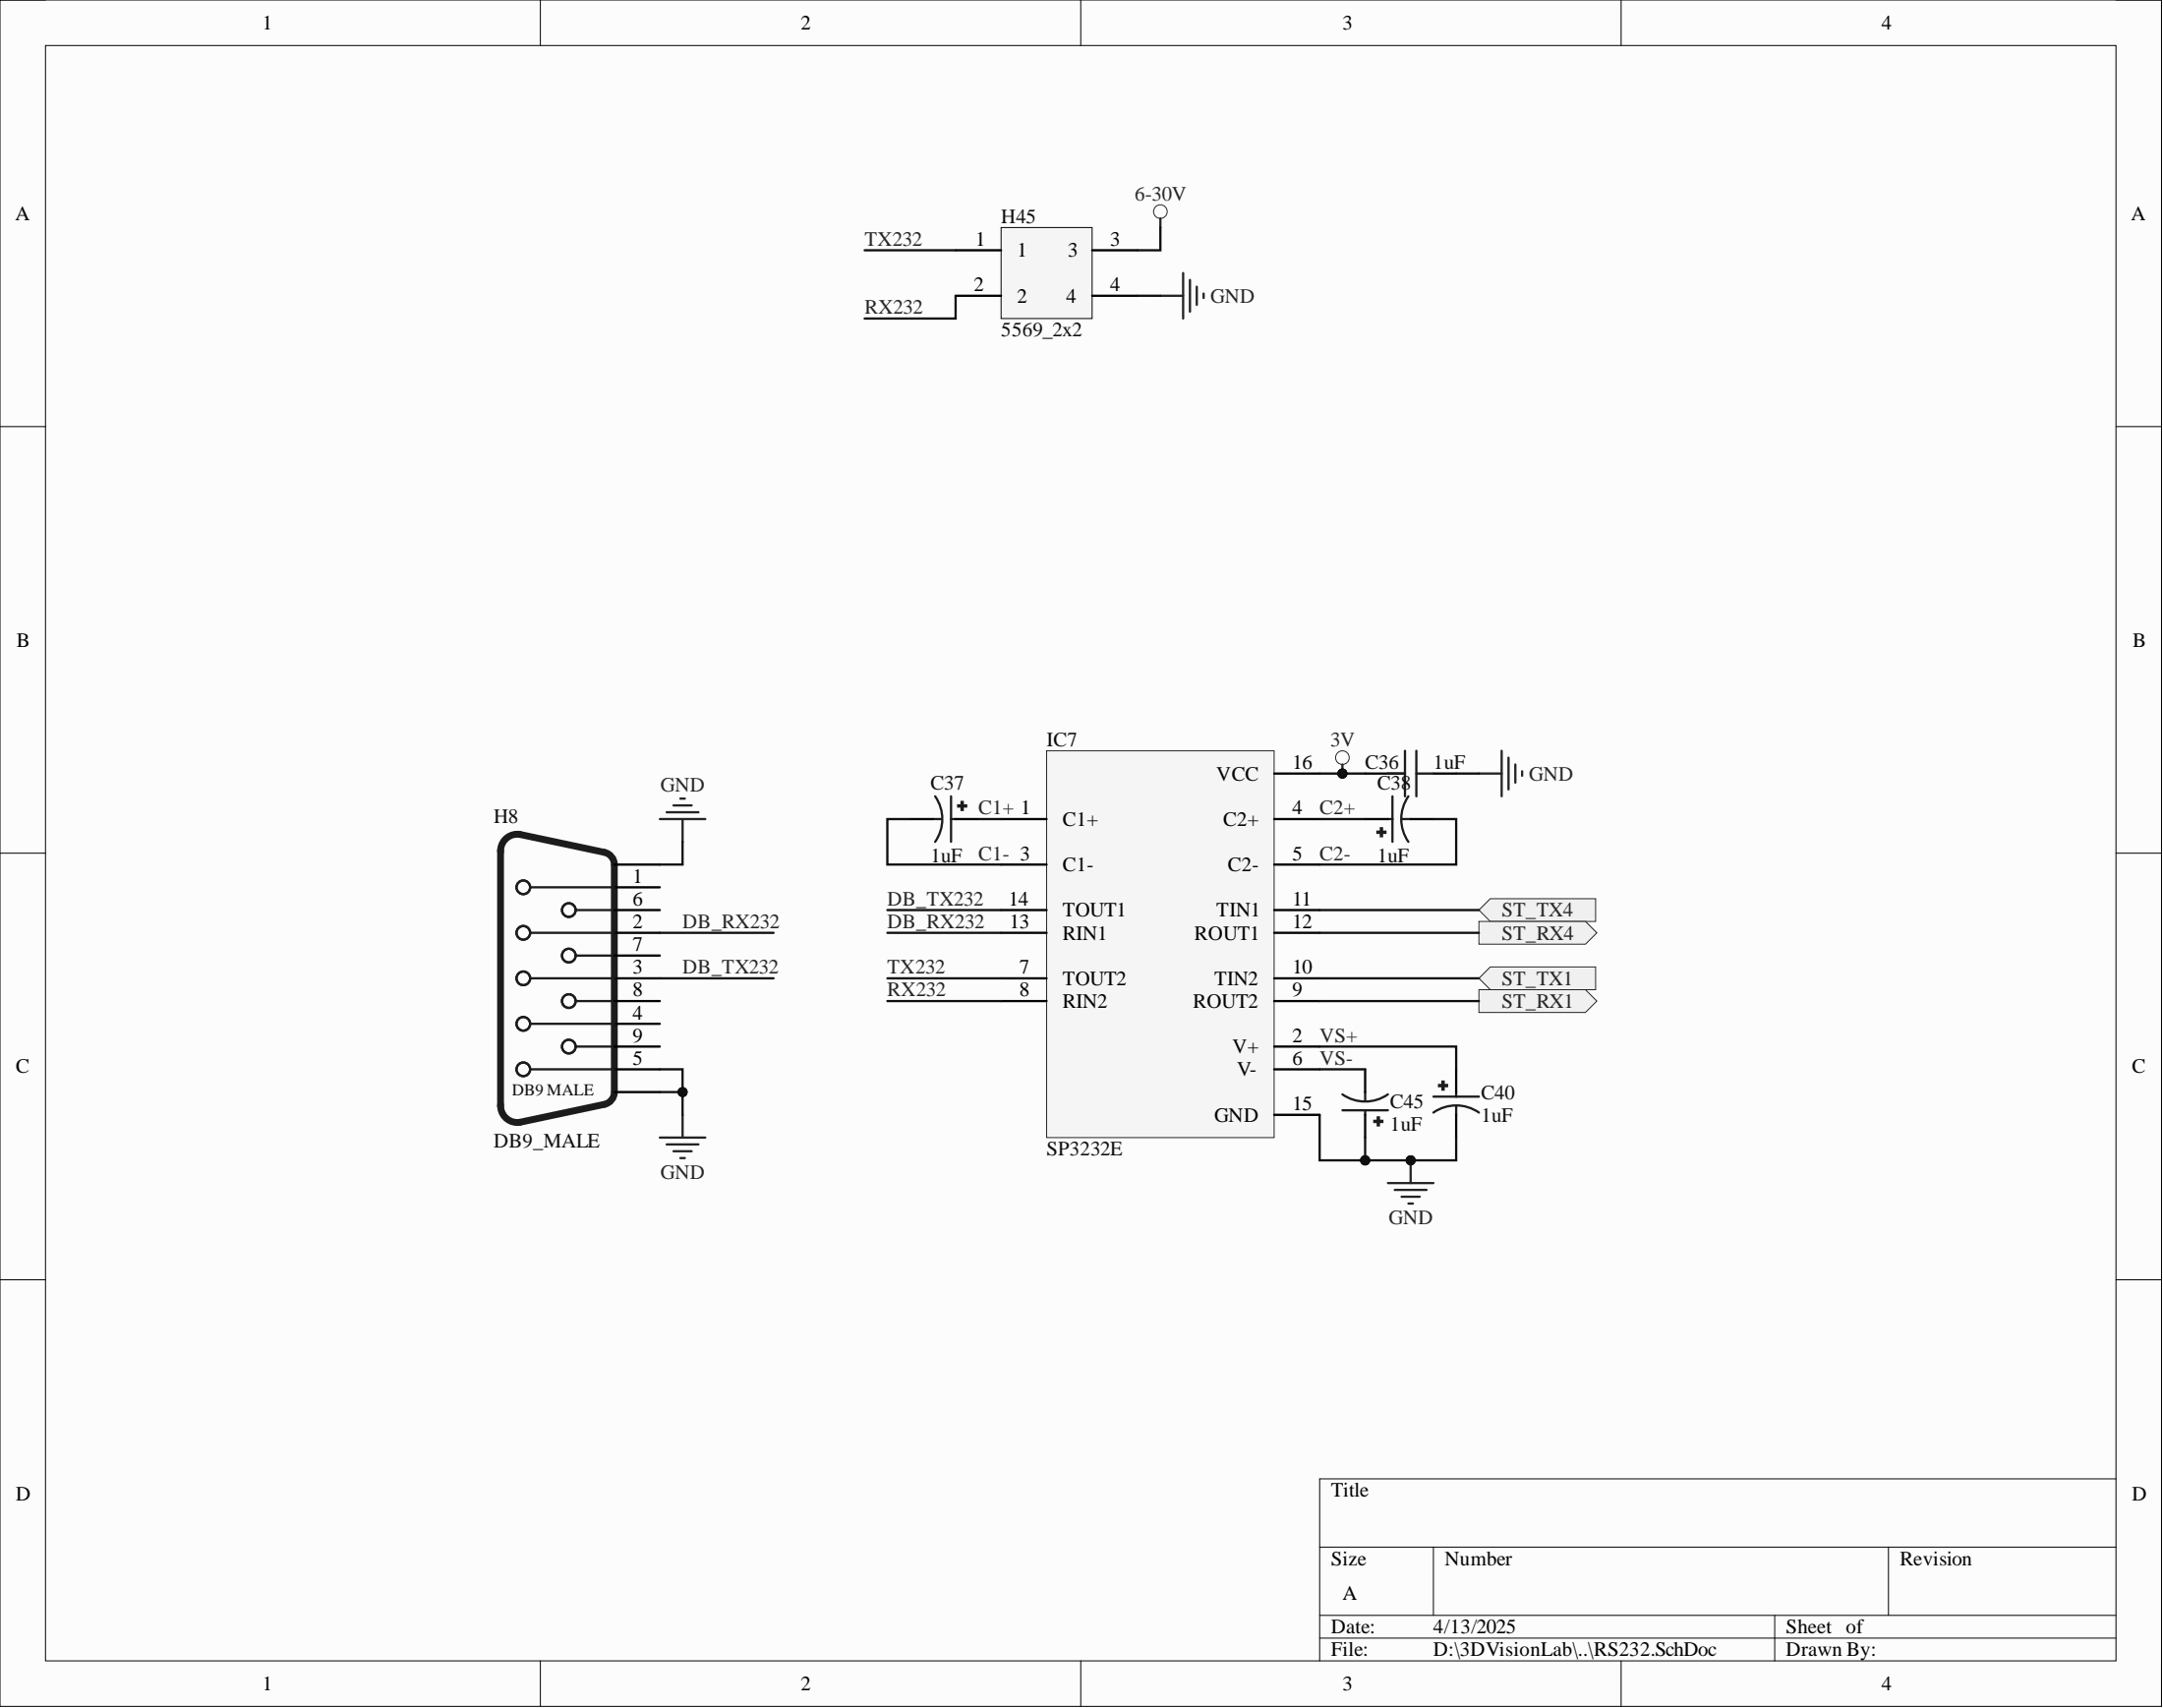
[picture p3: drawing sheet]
<svg xmlns="http://www.w3.org/2000/svg" width="241mm" height="190mm" viewBox="0 0 241 190" stroke-linecap="round" stroke-linejoin="round" font-family="sans-serif">
<path d="M0 0h241.1v190.3h-241.1z" fill-rule="evenodd" fill="#fcfcfc"/>
<path d="M0 0h241.1v190.3h-241.1z" fill="none" stroke="#000" stroke-width=".11"/>
<path d="M5.1 5.1h231v180.1h-231z" fill-rule="evenodd" fill="#fcfcfc"/>
<g fill="none" stroke="#000" stroke-width=".11">
<path d="M0 0h5.1M5.1 5.1h231v180.1h-231zM60.3 0v5.1M120.6 0v5.1M180.8 0v5.1M236.1 0h5v5.1M0 47.6h5.1M236.1 47.6h5M0 95.2h5.1M236.1 95.2h5M0 142.7h5.1M236.1 142.7h5"/>
<path d="M147.2 172.6h88.9M159.9 172.6v7.6M210.7 172.6v7.6M236.1 164.9h-88.9v20.3M60.3 185.2v5.1M120.6 185.2v5.1M147.2 180.2h88.9M147.2 182.7h88.9M180.8 185.2v5.1M198 180.2v5M241.1 185.2v5.1"/>
</g>
<path d="M111.7 25.4h10.1v10.1h-10.1z" fill-rule="evenodd" fill="#f5f5f5"/>
<path d="M111.7 25.4h10.1v10.1h-10.1z" fill="none" stroke="#000" stroke-width=".11"/>
<path d="M106.6 27.9h5.1M106.6 33h5.1M121.8 27.9h5.1M121.8 33h5.1M152.3 86.3h2.5M159.9 86.3h2.5" fill="none" stroke="#000" stroke-width=".25"/>
<path d="M129.5 33h2.5M132 30.5v5M132.7 31.2v3.6M133.5 32v2M134.3 32.7v.5M149.8 85.3v1M165 86.3h2.5M167.5 83.7v5.1M168.3 84.5v3.6M169 85.3v2M169.8 86v.5" fill="none" stroke="#262626" stroke-width=".25"/>
<path d="M154.8 86.3h1.9M156.7 83.7v5.1M158 83.7v5.1M158 86.3h1.9" fill="none" stroke="#1c1c1c" stroke-width=".25"/>
<circle cx="149.8" cy="84.5" r=".76" fill="none" stroke="#262626" stroke-width=".11"/>
<circle cx="149.8" cy="86.3" r=".51" fill="#0e0e0e"/>
<circle cx="149.8" cy="86.3" r=".51" fill="none" stroke="#0e0e0e" stroke-width=".11"/>
<path d="M154.8 132h5.1M155.6 132.7h3.5M156.4 133.5h2M157.1 134.2h.5M157.4 129.4v2.6" fill="none" stroke="#262626" stroke-width=".25"/>
<circle cx="157.4" cy="129.4" r=".51" fill="#0e0e0e"/>
<circle cx="157.4" cy="129.4" r=".51" fill="none" stroke="#0e0e0e" stroke-width=".11"/>
<path d="M55.8 94.8v28.6M58 93.1l9.4 2a1.41 1.41 0 0 1 1.1 1.3M58 93.1a1.87 1.87 0 0 0-2.2 1.9M68.5 96.4v25.4M55.8 123.2a1.87 1.87 0 0 0 2.2 2M68.5 121.8a1.41 1.41 0 0 1-1.1 1.4l-9.4 2" fill="none" stroke="#1c1c1c" stroke-width=".76"/>
<g fill="none" stroke="#1c1c1c" stroke-width=".25">
<path d="M59.1 99h9.4M59.1 104h9.4M59.1 109.1h9.4M59.1 114.2h9.4M59.1 119.3h9.4M64.2 101.5h4.4M64.2 106.6h4.4M64.2 111.7h4.4M64.2 116.7h4.4"/>
<circle cx="58.4" cy="99" r=".76"/>
<circle cx="58.4" cy="104" r=".76"/>
<circle cx="58.4" cy="119.3" r=".76"/>
<circle cx="58.4" cy="114.2" r=".76"/>
<circle cx="58.4" cy="109.1" r=".76"/>
<circle cx="63.5" cy="106.6" r=".76"/>
<circle cx="63.5" cy="101.5" r=".76"/>
<circle cx="63.5" cy="116.7" r=".76"/>
<circle cx="63.5" cy="111.7" r=".76"/>
</g>
<path d="M68.5 96.4h5.1M68.5 99h5.1M68.5 114.2h5.1M68.5 119.3h5.1M68.5 111.7h5.1M68.5 116.7h5.1M68.5 104h5.1M68.5 109.1h5.1M68.5 101.5h5.1M68.5 106.6h5.1M68.5 121.8h5.1" fill="none" stroke="#000" stroke-width=".25"/>
<path d="M73.6 91.4h5.1M74.4 90.6h3.5M75.1 89.8h2.1M75.9 89.1h.5M76.1 91.4v2.5M73.6 126.9h5.1M74.4 127.6h3.5M75.1 128.4h2.1M75.9 129.2h.5M76.1 124.3v2.6" fill="none" stroke="#262626" stroke-width=".25"/>
<path d="M153.7 92.8h.9v.1h-.9z" fill-rule="evenodd" fill="#1c1c1c"/>
<path d="M153.7 92.8h.9v.1h-.9z" fill="none" stroke="#1c1c1c" stroke-width=".25"/>
<path d="M154 92.4h.2v.9h-.2z" fill-rule="evenodd" fill="#1c1c1c"/>
<path d="M154 92.4h.2v.9h-.2zM154.8 91.4h.5M155.3 88.8v5.1M156.4 91.4h1M157.1 88.8a4.4 4.4 0 0 0 0 5.1" fill="none" stroke="#1c1c1c" stroke-width=".25"/>
<path d="M152.3 91.4h2.5M157.4 91.4h2.5" fill="none" stroke="#000" stroke-width=".25"/>
<path d="M106.9 89.8h.9v.2h-.9z" fill-rule="evenodd" fill="#1c1c1c"/>
<path d="M106.9 89.8h.9v.2h-.9z" fill="none" stroke="#1c1c1c" stroke-width=".25"/>
<path d="M107.3 89.4h.1v.9h-.1z" fill-rule="evenodd" fill="#1c1c1c"/>
<path d="M104.1 91.4h1M104.3 88.8a4.4 4.4 0 0 1 0 5.1M106.1 88.8v5.1M106.1 91.4h.5M107.3 89.4h.1v.9h-.1z" fill="none" stroke="#1c1c1c" stroke-width=".25"/>
<path d="M101.5 91.4h2.6M106.6 91.4h2.5" fill="none" stroke="#000" stroke-width=".25"/>
<path d="M160.9 120.6h.1v.9h-.1z" fill-rule="evenodd" fill="#1c1c1c"/>
<path d="M160.9 120.6h.1v.9h-.1z" fill="none" stroke="#1c1c1c" stroke-width=".25"/>
<path d="M160.5 121h.9v.1h-.9z" fill-rule="evenodd" fill="#1c1c1c"/>
<path d="M159.9 124.1a4.4 4.4 0 0 1 5.1 0M159.9 122.3h5.1M160.5 121h.9v.1h-.9zM162.4 121.8v.5M162.4 123.3v1" fill="none" stroke="#1c1c1c" stroke-width=".25"/>
<path d="M162.4 119.3v2.5M162.4 124.3v2.6" fill="none" stroke="#000" stroke-width=".25"/>
<path d="M153.7 124.6h.1v.9h-.1z" fill-rule="evenodd" fill="#1c1c1c"/>
<path d="M153.7 124.6h.1v.9h-.1z" fill="none" stroke="#1c1c1c" stroke-width=".25"/>
<path d="M153.3 125h.9v.1h-.9z" fill-rule="evenodd" fill="#1c1c1c"/>
<path d="M149.8 122.1a4.4 4.4 0 0 0 5 0M149.8 123.8h5M152.3 121.8v1M152.3 123.8v.5M153.3 125h.9v.1h-.9z" fill="none" stroke="#1c1c1c" stroke-width=".25"/>
<path d="M152.3 119.3v2.5M152.3 124.3v2.6" fill="none" stroke="#000" stroke-width=".25"/>
<path d="M116.8 83.7h25.3v43.2h-25.3z" fill-rule="evenodd" fill="#f5f5f5"/>
<path d="M116.8 83.7h25.3v43.2h-25.3z" fill="none" stroke="#262626" stroke-width=".11"/>
<g fill="none" stroke="#000" stroke-width=".25">
<path d="M111.7 91.4h5.1M111.7 96.4h5.1M142.1 91.4h5.1M142.1 96.4h5.1M142.1 86.3h5.1M111.7 101.5h5.1M111.7 109.1h5.1M111.7 104h5.1M111.7 111.7h5.1M142.1 101.5h5.1M142.1 109.1h5.1M142.1 104h5.1"/>
<path d="M142.1 111.7h5.1M142.1 116.7h5.1M142.1 119.3h5.1M142.1 124.3h5.1"/>
</g>
<path d="M165 101.5l1.3-1.3h11.7v2.6h-11.7z" fill-rule="evenodd" fill="#f0f0f0"/>
<path d="M165 101.5l1.3-1.3h11.7v2.6h-11.7z" fill="none" stroke="#262626" stroke-width=".11"/>
<path d="M165 102.8h11.9l1.2 1.2-1.2 1.3h-11.9z" fill-rule="evenodd" fill="#f0f0f0"/>
<path d="M165 102.8h11.9l1.2 1.2-1.2 1.3h-11.9z" fill="none" stroke="#262626" stroke-width=".11"/>
<path d="M165 109.1l1.3-1.3h11.7v2.6h-11.7z" fill-rule="evenodd" fill="#f0f0f0"/>
<path d="M165 109.1l1.3-1.3h11.7v2.6h-11.7z" fill="none" stroke="#262626" stroke-width=".11"/>
<path d="M165 110.4h11.9l1.2 1.3-1.2 1.2h-11.9z" fill-rule="evenodd" fill="#f0f0f0"/>
<g fill="none" stroke="#262626" stroke-width=".11">
<path d="M165 110.4h11.9l1.2 1.3-1.2 1.2h-11.9z"/>
<circle cx="129.5" cy="23.6" r=".76"/>
</g>
<path d="M129.5 24.4v1" fill="none" stroke="#262626" stroke-width=".25"/>
<path d="M109.1 91.4h2.6M147.2 91.4h5.1M162.4 86.3h2.6M147.2 119.3h5.1M147.2 124.3v5.1h5.1" fill="none" stroke="#0e0e0e" stroke-width=".25"/>
<circle cx="152.3" cy="129.4" r=".51" fill="#0e0e0e"/>
<circle cx="152.3" cy="129.4" r=".51" fill="none" stroke="#0e0e0e" stroke-width=".11"/>
<path d="M126.9 33h2.6M73.6 109.1h12.7M73.6 104h12.7M99 109.1h12.7M99 111.7h12.7M147.2 116.7h15.2v2.6M73.6 121.8h2.5" fill="none" stroke="#0e0e0e" stroke-width=".25"/>
<circle cx="76.1" cy="121.8" r=".51" fill="#0e0e0e"/>
<circle cx="76.1" cy="121.8" r=".51" fill="none" stroke="#0e0e0e" stroke-width=".11"/>
<path d="M76.1 93.9v2.5h-2.5M101.5 91.4h-2.5v5h12.7M159.9 91.4h2.5v5h-15.2M152.3 126.9v2.5" fill="none" stroke="#0e0e0e" stroke-width=".25"/>
<circle cx="152.3" cy="129.4" r=".51" fill="#0e0e0e"/>
<circle cx="152.3" cy="129.4" r=".51" fill="none" stroke="#0e0e0e" stroke-width=".11"/>
<path d="M162.4 126.9v2.5h-10.1" fill="none" stroke="#0e0e0e" stroke-width=".25"/>
<circle cx="157.4" cy="129.4" r=".51" fill="#0e0e0e"/>
<circle cx="157.4" cy="129.4" r=".51" fill="none" stroke="#0e0e0e" stroke-width=".11"/>
<circle cx="152.3" cy="129.4" r=".51" fill="#0e0e0e"/>
<circle cx="152.3" cy="129.4" r=".51" fill="none" stroke="#0e0e0e" stroke-width=".11"/>
<path d="M147.2 86.3h2.6M99 101.5h12.7M99 104h12.7M147.2 101.5h17.8M147.2 109.1h17.8M147.2 111.7h17.8" fill="none" stroke="#0e0e0e" stroke-width=".25"/>
<circle cx="149.8" cy="86.3" r=".51" fill="#0e0e0e"/>
<circle cx="149.8" cy="86.3" r=".51" fill="none" stroke="#0e0e0e" stroke-width=".11"/>
<path d="M149.8 86.3h2.5" fill="none" stroke="#0e0e0e" stroke-width=".25"/>
<circle cx="149.8" cy="86.3" r=".51" fill="#0e0e0e"/>
<circle cx="149.8" cy="86.3" r=".51" fill="none" stroke="#0e0e0e" stroke-width=".11"/>
<path d="M73.6 119.3h2.5v5" fill="none" stroke="#0e0e0e" stroke-width=".25"/>
<circle cx="76.1" cy="121.8" r=".51" fill="#0e0e0e"/>
<circle cx="76.1" cy="121.8" r=".51" fill="none" stroke="#0e0e0e" stroke-width=".11"/>
<path d="M96.5 27.9h10.1M106.6 33v2.5h-10.1M129.5 25.4v2.5h-2.6M147.2 104h17.8" fill="none" stroke="#0e0e0e" stroke-width=".25"/>
<g font-size="2.3">
<text x="29.3" y="3.3">1</text>
<text x="89.3" y="3.3">2</text>
<text x="149.8" y="3.3">3</text>
<text x="209.9" y="3.3">4</text>
<text x="1.7" y="24.5">A</text>
<text x="108.8" y="27.4">1</text>
<text x="113.5" y="28.7">1</text>
<text x="119.1" y="28.7">3</text>
<text x="123.9" y="27.4">3</text>
<text x="237.7" y="24.5">A</text>
<text x="108.6" y="32.5">2</text>
<text x="113.5" y="33.8">2</text>
<text x="119" y="33.8">4</text>
<text x="123.9" y="32.5">4</text>
<text x="1.9" y="72.2">B</text>
<text x="237.9" y="72.2">B</text>
<text x="135.7" y="87">VCC</text>
<text x="144.2" y="85.8">16</text>
<text x="118.5" y="92.1">C1+</text>
<text x="136.5" y="92.1">C2+</text>
<text x="144.2" y="90.8">4</text>
<text x="144.2" y="95.9">5</text>
<text x="70.6" y="98.5">1</text>
<text x="70.6" y="101">6</text>
<text x="112.5" y="101">14</text>
<text x="118.5" y="97.2">C1-</text>
<text x="137" y="97.2">C2-</text>
<text x="144.2" y="101">11</text>
<text x="70.6" y="103.5">2</text>
<text x="70.6" y="106.1">7</text>
<text x="112.6" y="103.5">13</text>
<text x="118.5" y="104.8">RIN1</text>
<text x="118.5" y="102.3">TOUT1</text>
<text x="133.3" y="104.8">ROUT1</text>
<text x="135.7" y="102.3">TIN1</text>
<text x="144.2" y="103.5">12</text>
<text x="70.6" y="113.7">4</text>
<text x="70.6" y="111.1">8</text>
<text x="70.6" y="108.6">3</text>
<text x="113.7" y="111.1">8</text>
<text x="113.7" y="108.6">7</text>
<text x="118.5" y="112.4">RIN2</text>
<text x="118.5" y="109.9">TOUT2</text>
<text x="133.1" y="112.4">ROUT2</text>
<text x="135.5" y="109.9">TIN2</text>
<text x="144.2" y="108.6">10</text>
<text x="144.2" y="111.1">9</text>
<text x="1.8" y="119.7">C</text>
<text x="70.6" y="118.8">5</text>
<text x="70.6" y="116.2">9</text>
<text x="137.5" y="117.5">V+</text>
<text x="144.2" y="116.2">2</text>
<text x="144.2" y="118.8">6</text>
<text x="237.8" y="119.7">C</text>
<text x="135.5" y="125.1">GND</text>
<text x="138" y="120">V-</text>
<text x="144.2" y="123.8">15</text>
<text x="1.8" y="167.3">D</text>
<text x="148.5" y="167">Title</text>
<text x="237.8" y="167.3">D</text>
<text x="148.5" y="174.6">Size</text>
<text x="149.8" y="178.4">A</text>
<text x="161.2" y="174.6">Number</text>
<text x="211.9" y="174.6">Revision</text>
<text x="148.5" y="182.2">Date:</text>
<text x="148.5" y="184.7">File:</text>
<text x="159.9" y="182.2">4/13/2025</text>
<text x="159.9" y="184.7">D:\3DVisionLab\..\RS232.SchDoc</text>
<text x="199.3" y="182.2">Sheet of</text>
<text x="199.3" y="184.7">Drawn By:</text>
<text x="29.3" y="188.5">1</text>
<text x="89.3" y="188.5">2</text>
<text x="149.8" y="188.5">3</text>
<text x="209.9" y="188.5">4</text>
</g>
<g font-size="2.3" fill="#262626">
<text x="126.6" y="22.3">6-30V</text>
<text x="96.5" y="27.4">TX232</text>
<text x="96.5" y="35">RX232</text>
<text x="135" y="33.8">GND</text>
<text x="148.4" y="83.2">3V</text>
<text x="73.7" y="88.3">GND</text>
<text x="170.6" y="87">GND</text>
<text x="109.1" y="90.8">C1+ 1</text>
<text x="109.1" y="95.9">C1- 3</text>
<text x="147.2" y="90.8">C2+</text>
<text x="147.2" y="95.9">C2-</text>
<text x="99" y="101">DB_TX232</text>
<text x="76.1" y="103.5">DB_RX232</text>
<text x="99" y="103.5">DB_RX232</text>
<text x="167.5" y="102.3">ST_TX4</text>
<text x="167.5" y="104.8">ST_RX4</text>
<text x="76.1" y="108.6">DB_TX232</text>
<text x="99" y="108.6">TX232</text>
<text x="99" y="111.1">RX232</text>
<text x="167.5" y="109.9">ST_TX1</text>
<text x="167.5" y="112.4">ST_RX1</text>
<text x="147.2" y="116.2">VS+</text>
<text x="147.2" y="118.8">VS-</text>
<text x="73.7" y="131.4">GND</text>
<text x="154.9" y="136.5">GND</text>
</g>
<g font-size="2.3" fill="#0e0e0e">
<text x="111.7" y="24.9">H45</text>
<text x="111.7" y="37.6">5569_2x2</text>
<text x="116.8" y="83.2">IC7</text>
<text x="103.8" y="88.1">C37</text>
<text x="152.3" y="85.8">C36</text>
<text x="153.6" y="88.1">C38</text>
<text x="159.9" y="85.8">1uF</text>
<text x="55.1" y="91.8">H8</text>
<text x="103.8" y="96.2">1uF</text>
<text x="153.6" y="96.2">1uF</text>
<text x="155.1" y="123.6">C45</text>
<text x="165.2" y="122.7">C40</text>
<text x="165.2" y="125.2">1uF</text>
<text x="55.1" y="128">DB9_MALE</text>
<text x="116.8" y="128.9">SP3232E</text>
<text x="155.1" y="126.1">1uF</text>
</g>
<text font-size="1.9" fill="#0e0e0e" x="57.1" y="122.1">DB9 MALE</text>
</svg>
